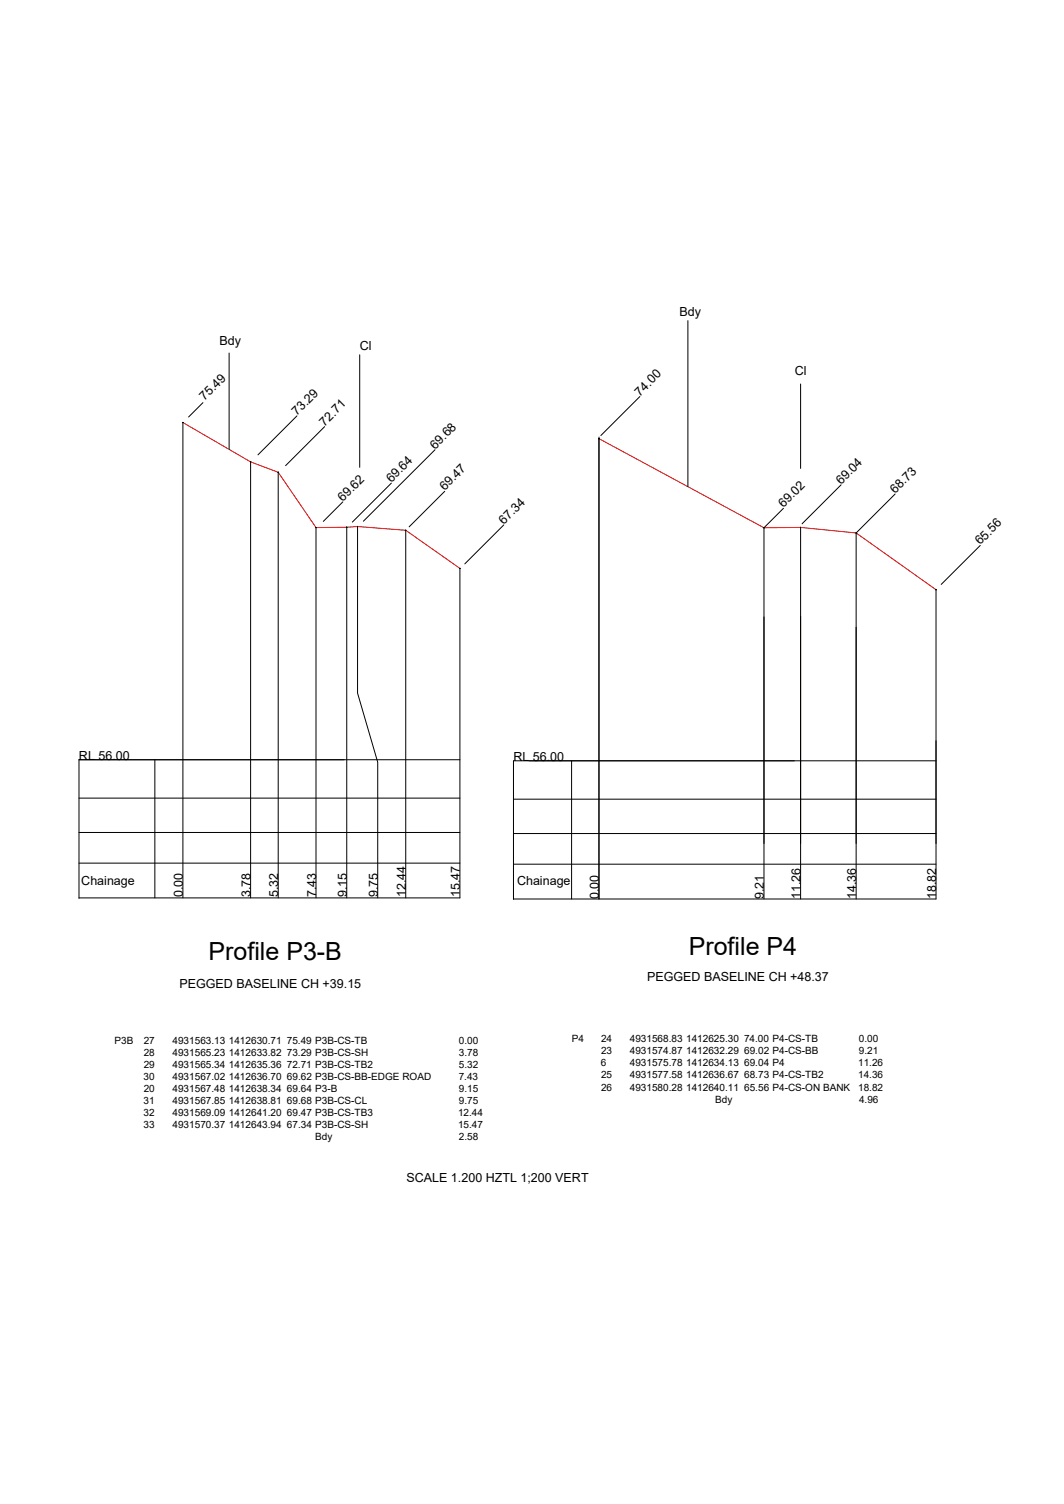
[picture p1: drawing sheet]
<svg xmlns="http://www.w3.org/2000/svg" width="297mm" height="420mm" viewBox="0 0 297 420" stroke-linecap="round" stroke-linejoin="round" font-family="sans-serif">
<!-- layer: 0 -->
<g fill="none" stroke="#000" stroke-width=".28">
<path d="M64 98.6v27M100.4 99.1v31.5M192 89.6v46.3M51 118l.1 .1M51.1 118v132.8M51.1 118l-.1 .1M56.7 112.5l-4.1 4M82.9 116.2l-10.9 10.9M90.6 119.2l-10.9 10.9M178.6 110.8l-10.9 10.9M223.5 107.3v23.6M69.9 129l.1 .1"/>
<path d="M70 129v121.8M77.6 131.9l.1 .1M77.7 131.9v118.9M77.7 131.9l-.1 .1M109.3 135l-10.9 10.9M121.5 125.6l-20.1 20M124.2 137.2l-10 10M167.2 122.5v.1M167.2 122.5v128.6M167.2 122.1v.4M234.8 135.4l-10.9 10.9M249.9 138l-10.9 10.9"/>
<path d="M88.2 147.4h.1M88.2 147.4v103.4M88.3 147.4h-.1M95.7 140.2l-5.4 5.5M96.8 147.2v.1M96.8 147.3v103.5M99.8 147l.1 .1M99.9 147l-.1 46.6 5.6 19.3v37.9M113.2 148.1l.1 102.7M113.3 148.1l-.1 .1M128.4 158.8h.1M128.4 158.8v92h-106.3"/>
<path d="M140.6 146.6l-10.8 10.9M213.2 147.4l.1 .1M213.3 147.4v103.7M213.3 147.4l-.1 .1M218.7 142l-5.4 5.4M223.5 147.4v103.7M223.5 147.3v.1M239 148.9h.1M239 148.9v102.2M239.1 148.9h-.1M273.7 152.4l-10.9 10.9M261.3 164.7l.1 .1"/>
<path d="M261.3 164.7v86.4h-118M261.4 164.7l-.1 .1M43.2 212.2v38.6M128.4 212.2h-106.3v38.8M159.6 212.5v38.6M261.3 212.5h-118v38.8M22.1 232.6h106.3M22.1 223h106.3M143.3 232.9h118M143.3 223.3h118M22.1 241.1h106.3M143.3 241.4h118"/>
<circle cx="51.1" cy="118" r=".03"/>
<circle cx="70" cy="129" r=".03"/>
<circle cx="77.7" cy="131.9" r=".03"/>
<circle cx="167.2" cy="122.5" r=".03"/>
<circle cx="88.2" cy="147.4" r=".03"/>
<circle cx="96.8" cy="147.3" r=".03"/>
<circle cx="99.8" cy="147.1" r=".03"/>
<circle cx="113.3" cy="148.1" r=".03"/>
<circle cx="128.4" cy="158.8" r=".03"/>
<circle cx="213.3" cy="147.4" r=".03"/>
<circle cx="223.5" cy="147.3" r=".03"/>
<circle cx="239" cy="148.9" r=".03"/>
<circle cx="261.3" cy="164.7" r=".03"/>
</g>
<path d="M51.1 118l18.9 11 7.7 2.9 10.5 15.5 11.6-.3 13.5 1 15.1 10.7M167.2 122.5l46.1 24.9 10.2-.1 15.5 1.6 22.3 15.8" fill="none" stroke="#f00" stroke-width=".28"/>
<g font-size="7">
<text x="58.2" y="268.2">Profile P3-B</text>
<text x="192.3" y="266.7">Profile P4</text>
</g>
<g font-size="3.5">
<text x="189.7" y="88.3">Bdy</text>
<text x="61.3" y="96.5">Bdy</text>
<text x="100.4" y="97.8">Cl</text>
<text x="221.9" y="104.8">Cl</text>
<text x="57.1" y="112" transform="rotate(-45 57.1 112)">75.49</text>
<text x="178.6" y="110.8" transform="rotate(-45 178.6 110.8)">74.00</text>
<text x="82.9" y="116.2" transform="rotate(-45 82.9 116.2)">73.29</text>
<text x="90.6" y="119.2" transform="rotate(-45 90.6 119.2)">72.71</text>
<text x="121.5" y="125.6" transform="rotate(-45 121.5 125.6)">69.68</text>
<text x="109.3" y="135" transform="rotate(-45 109.3 135)">69.64</text>
<text x="124.2" y="137.2" transform="rotate(-45 124.2 137.2)">69.47</text>
<text x="234.8" y="135.4" transform="rotate(-45 234.8 135.4)">69.04</text>
<text x="249.9" y="138" transform="rotate(-45 249.9 138)">68.73</text>
<text x="95.7" y="140.2" transform="rotate(-45 95.7 140.2)">69.62</text>
<text x="218.7" y="142" transform="rotate(-45 218.7 142)">69.02</text>
<text x="140.6" y="146.6" transform="rotate(-45 140.6 146.6)">67.34</text>
<text x="273.7" y="152.4" transform="rotate(-45 273.7 152.4)">65.56</text>
<text x="22.1" y="212.2">RL 56.00</text>
<text x="143.3" y="212.5">RL 56.00</text>
<text x="22.7" y="247.2">Chainage</text>
<text x="51.1" y="250.7" transform="rotate(-90 51.1 250.7)">0.00</text>
<text x="70" y="250.7" transform="rotate(-90 70 250.7)">3.78</text>
<text x="77.7" y="250.7" transform="rotate(-90 77.7 250.7)">5.32</text>
<text x="88.2" y="250.7" transform="rotate(-90 88.2 250.7)">7.43</text>
<text x="96.8" y="250.7" transform="rotate(-90 96.8 250.7)">9.15</text>
<text x="105.4" y="250.7" transform="rotate(-90 105.4 250.7)">9.75</text>
<text x="113.3" y="250.7" transform="rotate(-90 113.3 250.7)">12.44</text>
<text x="128.4" y="250.7" transform="rotate(-90 128.4 250.7)">15.47</text>
<text x="144.3" y="247.4">Chainage</text>
<text x="167.2" y="251.1" transform="rotate(-90 167.2 251.1)">0.00</text>
<text x="213.3" y="251.1" transform="rotate(-90 213.3 251.1)">9.21</text>
<text x="223.5" y="251.1" transform="rotate(-90 223.5 251.1)">11.26</text>
<text x="239" y="251.1" transform="rotate(-90 239 251.1)">14.36</text>
<text x="261.3" y="251.1" transform="rotate(-90 261.3 251.1)">18.82</text>
<text x="50.1" y="275.9">PEGGED BASELINE CH +39.15</text>
<text x="180.6" y="273.9">PEGGED BASELINE CH +48.37</text>
<text x="113.5" y="330.2">SCALE 1.200 HZTL 1;200 VERT</text>
</g>
<g font-size="2.8">
<text x="32" y="291.7">P3B</text>
<text x="40.1" y="291.7">27</text>
<text x="48.2" y="291.7">4931563.13 1412630.71 75.49 P3B-CS-TB</text>
<text x="128.1" y="291.7">0.00</text>
<text x="159.6" y="291.2">P4</text>
<text x="167.8" y="291.2">24</text>
<text x="175.8" y="291.2">4931568.83 1412625.30 74.00 P4-CS-TB</text>
<text x="239.8" y="291.2">0.00</text>
<text x="40.1" y="295">28</text>
<text x="40.1" y="298.4">29</text>
<text x="48.2" y="295">4931565.23 1412633.82 73.29 P3B-CS-SH</text>
<text x="48.2" y="298.4">4931565.34 1412635.36 72.71 P3B-CS-TB2</text>
<text x="128.1" y="295">3.78</text>
<text x="128.1" y="298.4">5.32</text>
<text x="167.8" y="297.9">6</text>
<text x="167.8" y="294.6">23</text>
<text x="175.8" y="294.6">4931574.87 1412632.29 69.02 P4-CS-BB</text>
<text x="175.8" y="297.9">4931575.78 1412634.13 69.04 P4</text>
<text x="239.6" y="297.9">11.26</text>
<text x="239.8" y="294.6">9.21</text>
<text x="40.1" y="301.8">30</text>
<text x="40.1" y="305.1">20</text>
<text x="48.2" y="301.8">4931567.02 1412636.70 69.62 P3B-CS-BB-EDGE ROAD</text>
<text x="48.2" y="305.1">4931567.48 1412638.34 69.64 P3-B</text>
<text x="128.1" y="301.8">7.43</text>
<text x="128.1" y="305.1">9.15</text>
<text x="167.8" y="301.3">25</text>
<text x="167.8" y="304.7">26</text>
<text x="175.8" y="301.3">4931577.58 1412636.67 68.73 P4-CS-TB2</text>
<text x="175.8" y="304.7">4931580.28 1412640.11 65.56 P4-CS-ON BANK</text>
<text x="239.6" y="301.3">14.36</text>
<text x="239.6" y="304.7">18.82</text>
<text x="40.1" y="308.5">31</text>
<text x="40.1" y="311.8">32</text>
<text x="48.2" y="308.5">4931567.85 1412638.81 69.68 P3B-CS-CL</text>
<text x="48.2" y="311.8">4931569.09 1412641.20 69.47 P3B-CS-TB3</text>
<text x="127.9" y="311.8">12.44</text>
<text x="128.1" y="308.5">9.75</text>
<text x="199.7" y="308">Bdy</text>
<text x="239.8" y="308">4.96</text>
<text x="40.1" y="315.2">33</text>
<text x="48.2" y="315.2">4931570.37 1412643.94 67.34 P3B-CS-SH</text>
<text x="127.9" y="315.2">15.47</text>
<text x="88" y="318.6">Bdy</text>
<text x="128.1" y="318.6">2.58</text>
</g>
</svg>
